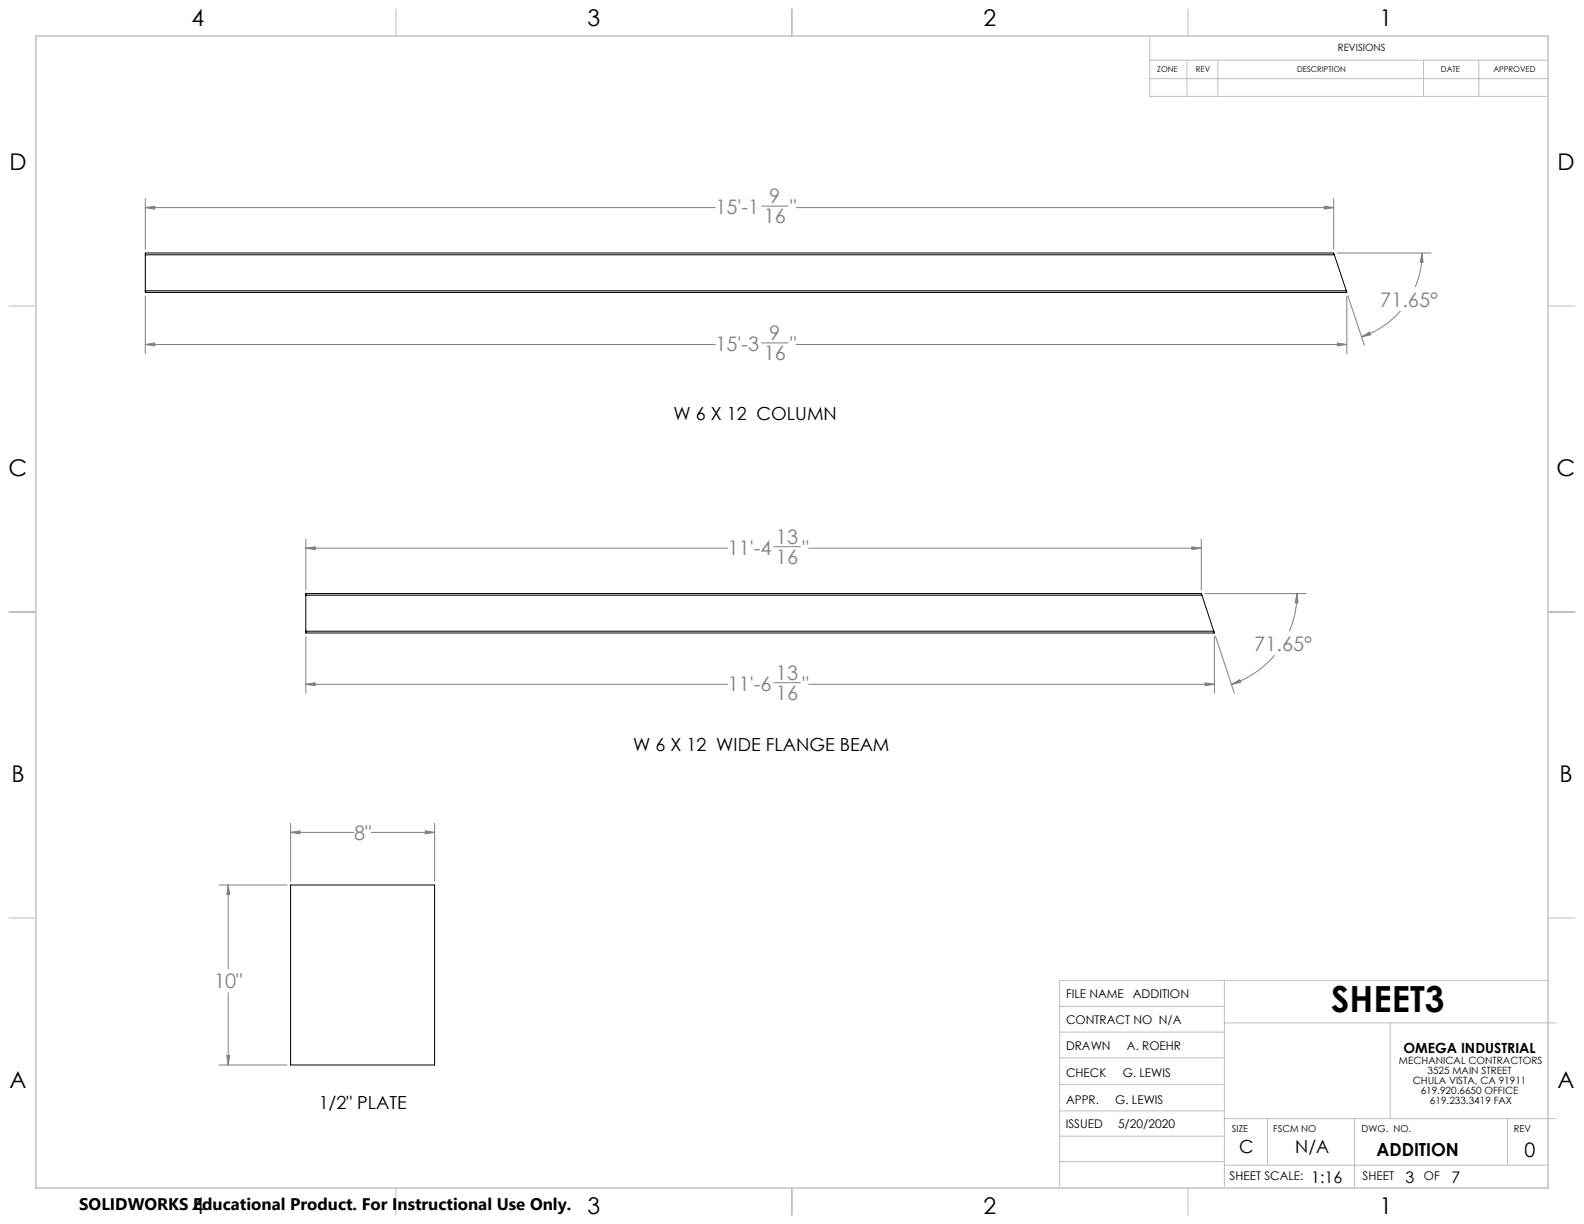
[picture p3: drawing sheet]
<svg xmlns="http://www.w3.org/2000/svg" width="559mm" height="432mm" viewBox="0 0 559 432" stroke-linecap="round" stroke-linejoin="round" font-family="sans-serif">
<g fill="none" stroke="#c0c0c0" stroke-width=".35">
<path d="M139.7 3.2v9.5M279.4 3.2v9.5M405.6 13.3v20.7h139.9M419.1 3.2v9.5M405.6 21.2h140.5M405.6 27.7h140.5M418.7 21.2v12.8M429.6 21.2v12.8M502.2 21.2v12.8M521.7 21.2v12.8M3.1 107.9h9.6M546.1 107.9h9.5"/>
<path d="M3.1 215.9h9.6M546.1 215.9h9.5M3.1 323.8h9.6M546.1 323.8h9.5M373.8 355h58.1M431.9 345.9v72.7M546.3 345.9h-172.5v72.7M373.8 373.2h58.1M373.8 364.1h58.1M431.9 360.9h117.1M490.4 360.9v33.7M373.8 382.6h58.1"/>
<path d="M373.8 391.9h58.1M431.9 394.6h117.1M447.1 394.6v16.5M477.8 394.6v24M531.8 394.6v16.5M139.7 419.1v9.6M279.4 419.1v9.6M373.8 409.8h58.1M373.8 400.8h58.1M419.1 419.1v9.6M431.9 411.1h114.4"/>
</g>
<path d="M12.7 12.7h533.4v406.4h-533.4z" fill="none" stroke="#c0c0c0" stroke-width=".5"/>
<g fill="none" stroke="#808080" stroke-width=".35">
<path d="M51.3 70.1v17.9M51.3 73.2h201.1M51.3 73.2l3.3-.5v1.1zM268.6 72.7h9.4M281 73.2h189.5M467.2 72.7l3.3 .5-3.3 .6zM470.5 70.1v17.9M471.8 89.3h33.1M501.7 89.3l.3 3.3-1-.1zM501.7 89.3l-.5 5.7-.8 3.2-1.1 3.1M51.3 104.4v20.3M475.1 104.4v20.3"/>
<path d="M475.5 104.4l5.8 17.4M480.3 118.9l2.9-1.7 .4 .9zM494 109.7a30.7 30.7 0 0 1-13.7 9.2M51.3 121.5h201.1M51.3 121.5l3.3-.5v1zM268.6 121h9.4M281 121.5h194.1M471.8 121l3.3 .5-3.3 .5zM107.9 190.2v17.9M107.9 193.4h148.8M107.9 193.4l3.3-.5v1zM272.9 192.9h9.4"/>
<path d="M285.3 193.4h138.5M420.5 192.9l3.3 .5-3.3 .5zM423.8 190.2v17.9M425.1 209.4h35.6M457.6 209.4l.3 3.3h-1zM457.6 209.4a33 33 0 0 1-2.8 13.3M107.9 224.6v20M428.4 224.6v20M428.8 224.5l6.6 20M449.7 231.1a34.2 34.2 0 0 1-15.3 10.3M107.9 241.4h148.8M107.9 241.4l3.3-.5v1z"/>
<path d="M272.9 240.8h9.4M285.3 241.4h143.1M425.1 240.9l3.3 .5-3.3 .5zM434.4 241.4l2.9-1.6 .4 .9zM102.5 290.5v20.4M102.5 293.7h22.4M102.5 293.7l3.3-.6v1zM131 293.7h22.3M150 293.1l3.3 .6-3.3 .4zM153.3 290.5v20.4M77.3 312.2h23.9M80.5 312.2l.5 3.3h-1z"/>
<path d="M80.5 312.2v29.6M80.5 350.2v25.5M77.3 375.7h23.9M80 372.4h1l-.5 3.3z"/>
</g>
<path d="M51.3 121.5l3.3-.5v1zM471.8 121l3.3 .5-3.3 .5zM51.3 73.2l3.3-.5v1.1zM467.2 72.7l3.3 .5-3.3 .6zM480.3 118.9l2.9-1.7 .4 .9zM501.7 89.3l.3 3.3-1-.1zM434.4 241.4l2.9-1.6 .4 .9zM457.6 209.4l.3 3.3h-1zM425.1 240.9l3.3 .5-3.3 .5zM107.9 241.4l3.3-.5v1zM420.5 192.9l3.3 .5-3.3 .5zM107.9 193.4l3.3-.5v1zM80.5 312.2l.5 3.3h-1zM80 372.4h1l-.5 3.3zM150 293.1l3.3 .6-3.3 .4zM102.5 293.7l3.3-.6v1z" fill="#808080"/>
<path d="M51.3 89.3h419.2l4.6 13.9h-423.8zM51.3 89.9h419.4M51.3 102.6h423.6M107.9 210h316.1M424 210l-.2-.6h-315.9v13.9h320.5l-.2-.6M424 210l4.2 12.7M107.9 222.7h320.3M102.5 312.2h50.8v63.5h-50.8z" fill="none" stroke="#000" stroke-width=".35"/>
<text font-size="12.7" x="469.6" y="356.9">SHEET3</text>
<g font-size="8.1">
<text x="67.6" y="9.3">4</text>
<text x="207.3" y="9.3">3</text>
<text x="347" y="9.3">2</text>
<text x="486.7" y="9.3">1</text>
<text x="3.3" y="60.1">D</text>
<text x="549.4" y="60.1">D</text>
<text x="3" y="168">C</text>
<text x="549.1" y="168">C</text>
<text x="4" y="276">B</text>
<text x="550.1" y="276">B</text>
<text x="3.3" y="383.9">A</text>
<text x="549.4" y="383.9">A</text>
<text x="67.6" y="428.4">4</text>
<text x="207.3" y="428.4">3</text>
<text x="347" y="428.4">2</text>
<text x="486.7" y="428.4">1</text>
</g>
<g font-size="7.1" fill="#808080">
<text x="271.4" y="71.6">9</text>
<text x="252.4" y="75.6">15'-1</text>
<text x="278.8" y="75.6">&quot;</text>
<text x="269.4" y="78.8">16</text>
<text x="486.9" y="108.1">71.65°</text>
<text x="271.4" y="119.9">9</text>
<text x="252.4" y="123.9">15'-3</text>
<text x="278.8" y="123.9">&quot;</text>
<text x="269.4" y="127.1">16</text>
<text x="273.7" y="191.8">13</text>
<text x="256.7" y="195.8">11'-4</text>
<text x="283.1" y="195.8">&quot;</text>
<text x="273.7" y="199">16</text>
<text x="442.5" y="229.5">71.65°</text>
<text x="273.7" y="239.8">13</text>
<text x="256.7" y="243.8">11'-6</text>
<text x="283.1" y="243.8">&quot;</text>
<text x="273.7" y="247">16</text>
<text x="124.9" y="296.3">8&quot;</text>
<text x="75.5" y="348.7">10&quot;</text>
</g>
<text font-size="7.1" x="537.8" y="408.3">0</text>
<g font-size="6.3">
<text x="237.6" y="148.1">W 6 X 12 COLUMN</text>
<text x="223.4" y="264.9">W 6 X 12 WIDE FLANGE BEAM</text>
<text x="112.4" y="391.2">1/2&quot; PLATE</text>
<text x="437.2" y="406.8">C</text>
<text x="456.9" y="406.8">N/A</text>
<text x="485.6" y="407.8">ADDITION</text>
</g>
<text font-size="5.9" x="27.9" y="427">SOLIDWORKS Educational Product. For Instructional Use Only.</text>
<g font-size="5.6">
<text x="462.6" y="417.2">1:16</text>
<text x="495.9" y="417.2">3</text>
<text x="512" y="417.2">7</text>
</g>
<text font-size="4.9" x="495.1" y="371.4">OMEGA INDUSTRIAL</text>
<g font-size="4.2">
<text x="376.1" y="352">FILE NAME</text>
<text x="399.6" y="352">ADDITION</text>
<text x="376.1" y="361.4">CONTRACT NO N/A</text>
<text x="376.1" y="370.3">DRAWN</text>
<text x="397.6" y="370.3">A. ROEHR</text>
<text x="376.1" y="379.8">CHECK</text>
<text x="396.1" y="379.8">G. LEWIS</text>
<text x="376.1" y="389.3">APPR.</text>
<text x="393.4" y="389.3">G. LEWIS</text>
<text x="376" y="397.8">ISSUED</text>
<text x="394.4" y="397.8">5/20/2020</text>
<text x="433.8" y="416.3">SHEET SCALE:</text>
<text x="480.7" y="416.3">SHEET</text>
<text x="502.3" y="416.3">OF</text>
</g>
<g font-size="3.5">
<text x="472" y="18.1">REVISIONS</text>
<text x="493.5" y="375.2">MECHANICAL CONTRACTORS</text>
<text x="498.4" y="382.3">CHULA VISTA, CA 91911</text>
<text x="503.6" y="378.8">3525 MAIN STREET</text>
<text x="501.2" y="385.8">619.920.6650 OFFICE</text>
<text x="504.5" y="389.3">619.233.3419 FAX</text>
</g>
<g font-size="3.4">
<text x="434.6" y="399.2">SIZE</text>
<text x="449.1" y="399.2">FSCM NO</text>
<text x="480.3" y="399.2">DWG. NO.</text>
<text x="534.1" y="399.2">REV</text>
</g>
<g font-size="2.8">
<text x="408.3" y="25.4">ZONE</text>
<text x="421.9" y="25.4">REV</text>
<text x="457.6" y="25.3">DESCRIPTION</text>
<text x="508.3" y="25.3">DATE</text>
<text x="526.9" y="25.3">APPROVED</text>
</g>
</svg>
